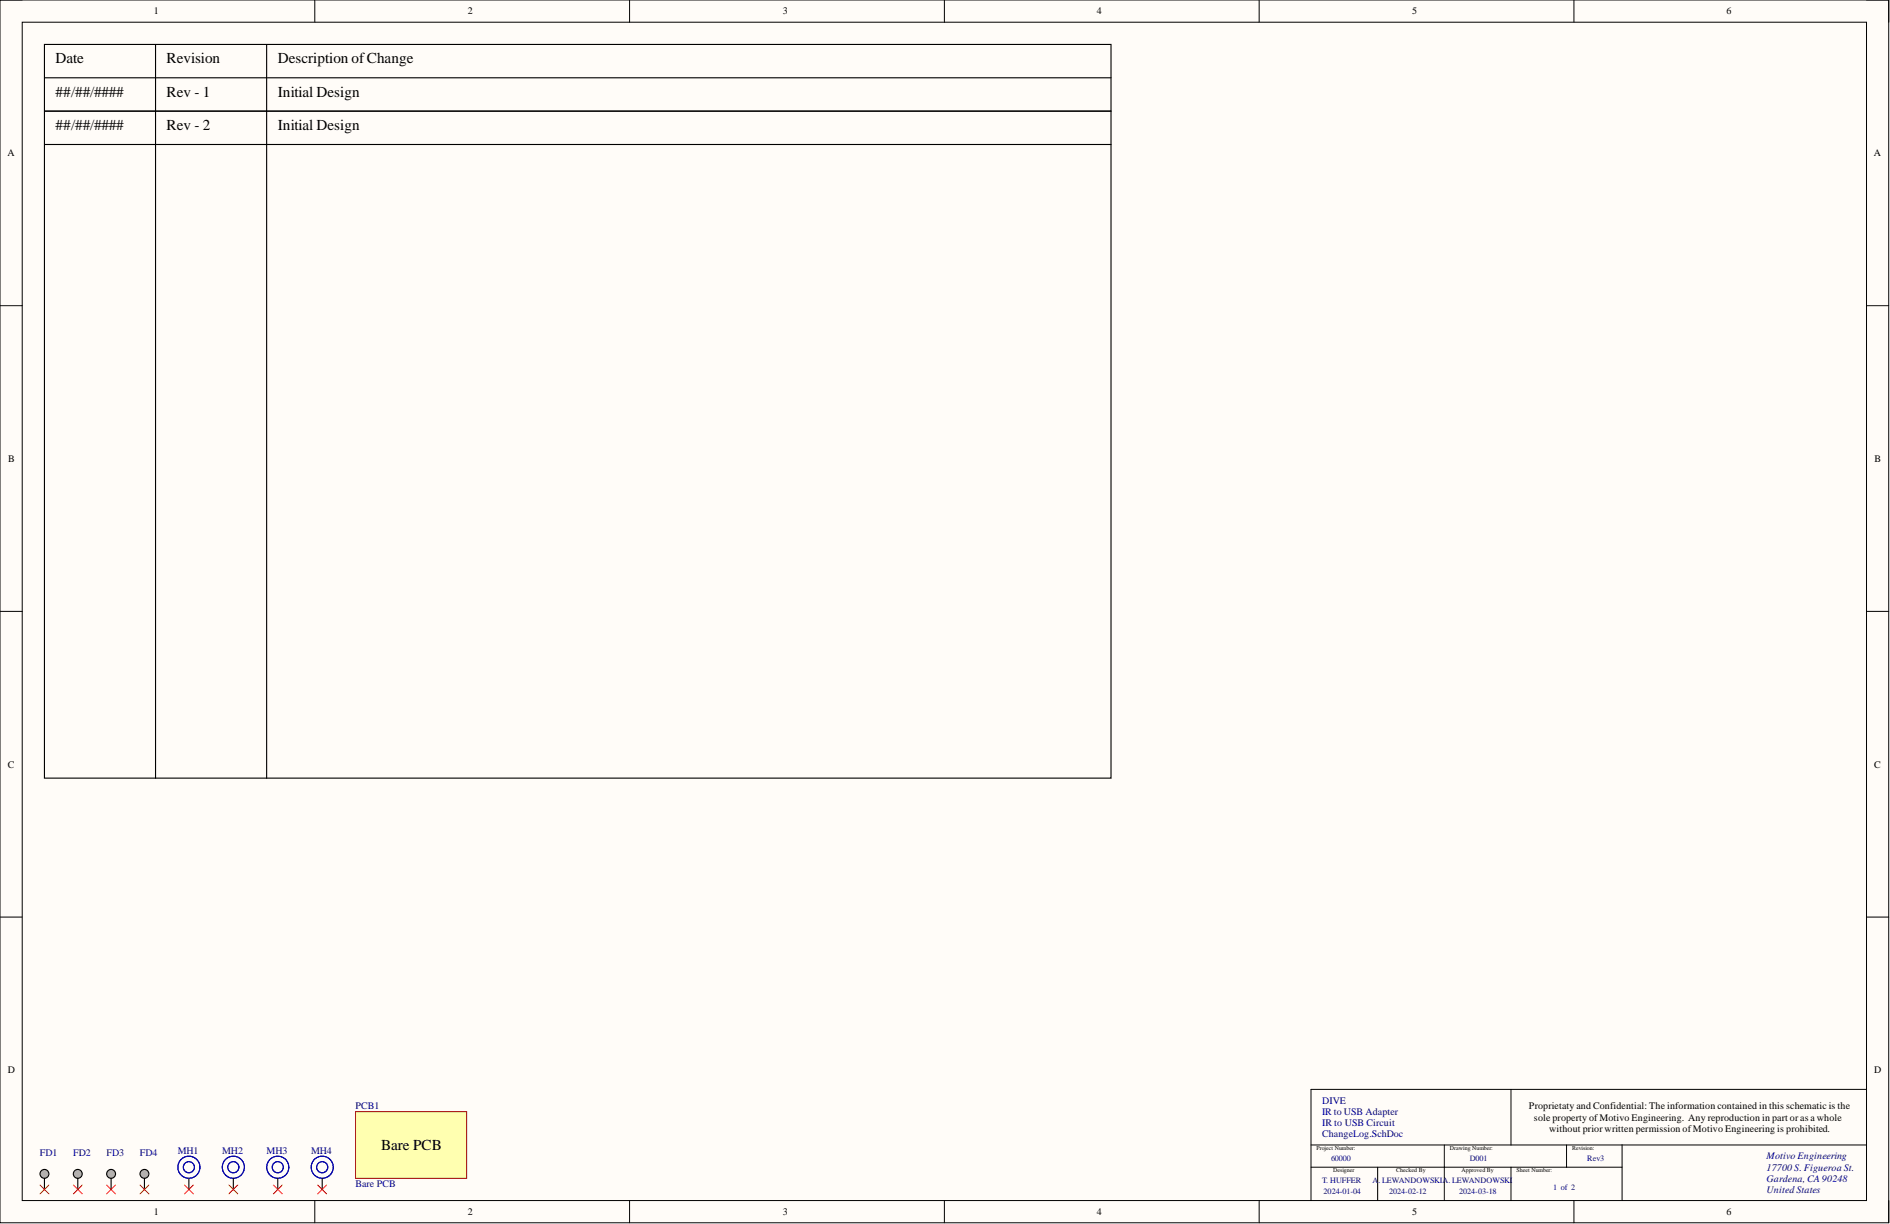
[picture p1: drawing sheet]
<svg xmlns="http://www.w3.org/2000/svg" width="431mm" height="279mm" viewBox="0 0 431 279" stroke-linecap="round" stroke-linejoin="round" font-family="sans-serif">
<path d="M0 0h431.2v279.1h-431.2z" fill-rule="evenodd" fill="#fffcf8"/>
<path d="M0 0h431.2v279.1h-431.2z" fill="none" stroke="#000" stroke-width=".23"/>
<path d="M5.1 5.1h421v268.9h-421z" fill-rule="evenodd" fill="#fffcf8"/>
<g fill="none" stroke="#000" stroke-width=".23">
<path d="M0 0h5.1M71.9 0v5.1M143.7 0v5.1M215.6 0v5.1M287.4 0v5.1M359.3 0v5.1M426.1 0h5.1v5.1M5.1 5.1h421v268.9h-421zM0 69.8h5.1M426.1 69.8h5.1M0 139.6h5.1M426.1 139.6h5.1"/>
<path d="M0 209.3h5.1M426.1 209.3h5.1M344.9 248.7v12.7M426.1 248.7h-126.8v25.3M71.9 274v5.1M143.7 274v5.1M215.6 274v5.1M287.4 274v5.1M299.3 261.4h126.8M299.3 266.4h71M314.5 266.4v7.6M329.7 261.4v12.6"/>
<path d="M344.9 266.4v7.6M357.6 261.4v5M359.3 274v5.1M370.3 261.4v12.6M431.2 274v5.1"/>
</g>
<g fill="none" stroke="#00f" stroke-width=".25">
<circle cx="43.1" cy="266.4" r="1.27"/>
<circle cx="43.1" cy="266.4" r="2.52"/>
<circle cx="53.3" cy="266.4" r="1.27"/>
<circle cx="53.3" cy="266.4" r="2.52"/>
<circle cx="63.4" cy="266.4" r="1.27"/>
<circle cx="63.4" cy="266.4" r="2.52"/>
<circle cx="73.5" cy="266.4" r="1.27"/>
<circle cx="73.6" cy="266.4" r="1.27"/>
<circle cx="73.6" cy="266.4" r="2.52"/>
</g>
<path d="M43.1 269v2.5M53.3 269v2.5M63.4 269v2.5M73.6 269v2.5" fill="none" stroke="#000" stroke-width=".25"/>
<circle cx="10.1" cy="268" r="1.01" fill="#b2acb0"/>
<g fill="none" stroke="#000" stroke-width=".25">
<path d="M10.1 269v2.5"/>
<circle cx="10.1" cy="268" r="1.01"/>
</g>
<circle cx="17.8" cy="268" r="1.01" fill="#b2acb0"/>
<g fill="none" stroke="#000" stroke-width=".25">
<path d="M17.8 269v2.5"/>
<circle cx="17.8" cy="268" r="1.01"/>
</g>
<circle cx="25.4" cy="268" r="1.01" fill="#b2acb0"/>
<g fill="none" stroke="#000" stroke-width=".25">
<path d="M25.4 269v2.5"/>
<circle cx="25.4" cy="268" r="1.01"/>
</g>
<circle cx="33" cy="268" r="1.01" fill="#b2acb0"/>
<g fill="none" stroke="#000" stroke-width=".25">
<path d="M10.1 10.1h243.5v167.5h-243.5zM10.1 17.8h243.5M35.5 10.1v167.5M60.9 10.1v167.5M10.1 25.4h243.5M33 269v2.5"/>
<circle cx="33" cy="268" r="1.01"/>
</g>
<g fill="none" stroke="#f00" stroke-width=".23">
<path d="M9.1 270.5l2.1 2M11.2 270.5l-2.1 2M16.7 270.5l2.1 2M18.8 270.5l-2.1 2M24.3 270.5l2.1 2M26.4 270.5l-2.1 2M32 270.5l2 2M34 270.5l-2 2M42.1 270.5l2 2M44.1 270.5l-2 2M52.2 270.5l2.1 2M54.3 270.5l-2.1 2"/>
<path d="M62.4 270.5l2 2M64.4 270.5l-2 2M72.5 270.5l2.1 2M74.6 270.5l-2.1 2"/>
</g>
<path d="M81.2 253.7h25.3v15.3h-25.3z" fill-rule="evenodd" fill="#ffffb0"/>
<path d="M81.2 253.7h25.3v15.3h-25.3z" fill="none" stroke="#800000" stroke-width=".23"/>
<path d="M10.1 25.4h243.5M10.1 33h243.5" fill="none" stroke="#000" stroke-width=".25"/>
<g font-size="3.5">
<text x="12.7" y="14.5">Date</text>
<text x="38" y="14.5">Revision</text>
<text x="63.4" y="14.5">Description ofChange</text>
<text x="12.7" y="22.1">##/##/####</text>
<text x="38" y="22.1">Rev - 1</text>
<text x="63.4" y="22.1">Initial Design</text>
<text x="12.7" y="29.7">##/##/####</text>
<text x="38" y="29.7">Rev - 2</text>
<text x="63.4" y="29.7">Initial Design</text>
<text x="87" y="262.5">Bare PCB</text>
</g>
<g font-size="2.3">
<text x="35.1" y="3.3">1</text>
<text x="106.8" y="3.3">2</text>
<text x="178.7" y="3.3">3</text>
<text x="250.4" y="3.3">4</text>
<text x="322.4" y="3.3">5</text>
<text x="394.1" y="3.3">6</text>
<text x="1.7" y="35.7">A</text>
<text x="427.8" y="35.7">A</text>
<text x="1.9" y="105.5">B</text>
<text x="427.9" y="105.5">B</text>
<text x="1.8" y="175.3">C</text>
<text x="427.9" y="175.3">C</text>
<text x="1.8" y="245">D</text>
<text x="427.9" y="245">D</text>
<text x="349" y="253.2">Proprietaty and Confidential: The information contained in this schematic is the</text>
<text x="350.2" y="255.8">sole property ofMotivo Engineering. Any reproduction in part or as a whole</text>
<text x="353.6" y="258.3">without prior written permission ofMotivo Engineering is prohibited.</text>
<text x="35.1" y="277.3">1</text>
<text x="106.8" y="277.3">2</text>
<text x="178.7" y="277.3">3</text>
<text x="250.4" y="277.3">4</text>
<text x="322.4" y="277.3">5</text>
<text x="394.1" y="277.3">6</text>
</g>
<g font-size="2.3" fill="#000080">
<text x="301.8" y="252">DIVE</text>
<text x="81.2" y="253.2">PCB1</text>
<text x="301.8" y="254.5">IR to USB Adapter</text>
<text x="301.8" y="257">IR to USB Circuit</text>
<text x="9.1" y="263.9">FD1</text>
<text x="16.7" y="263.9">FD2</text>
<text x="24.3" y="263.9">FD3</text>
<text x="32" y="263.9">FD4</text>
<text x="40.6" y="263.4">MH1</text>
<text x="50.7" y="263.4">MH2</text>
<text x="60.9" y="263.4">MH3</text>
<text x="71" y="263.4">MH4</text>
<text x="301.8" y="259.6">ChangeLog.SchDoc</text>
<text x="403.3" y="264.7">Motivo Engineering</text>
<text x="403.3" y="267.2">17700 S. Figueroa St.</text>
<text x="403.3" y="269.7">Gardena, CA90248</text>
<text x="81.2" y="271">Bare PCB</text>
<text x="403.3" y="272.3">UnitedStates</text>
</g>
<g font-size="1.9" fill="#000080">
<text x="303.8" y="265">60000</text>
<text x="335.5" y="265">D001</text>
<text x="362.3" y="265">Rev3</text>
<text x="301.8" y="270.1">T. HUFFER</text>
<text x="302.1" y="272.6">2024-01-04</text>
<text x="313.3" y="270.1">A. LEWANDOWSKIA. LEWANDOWSKI</text>
<text x="317.1" y="272.6">2024-02-12</text>
<text x="333.1" y="272.6">2024-03-18</text>
<text x="354.6" y="271.6">1 of 2</text>
</g>
<g font-size="1.4">
<text x="300.5" y="262.5">Project Number:</text>
<text x="331" y="262.5">Drawing Number:</text>
<text x="358.9" y="262.5">Revision:</text>
<text x="304.3" y="267.6">Designer</text>
<text x="318.7" y="267.6">Checked By</text>
<text x="333.6" y="267.6">Approved By</text>
<text x="346.2" y="267.6">Sheet Number:</text>
</g>
</svg>
